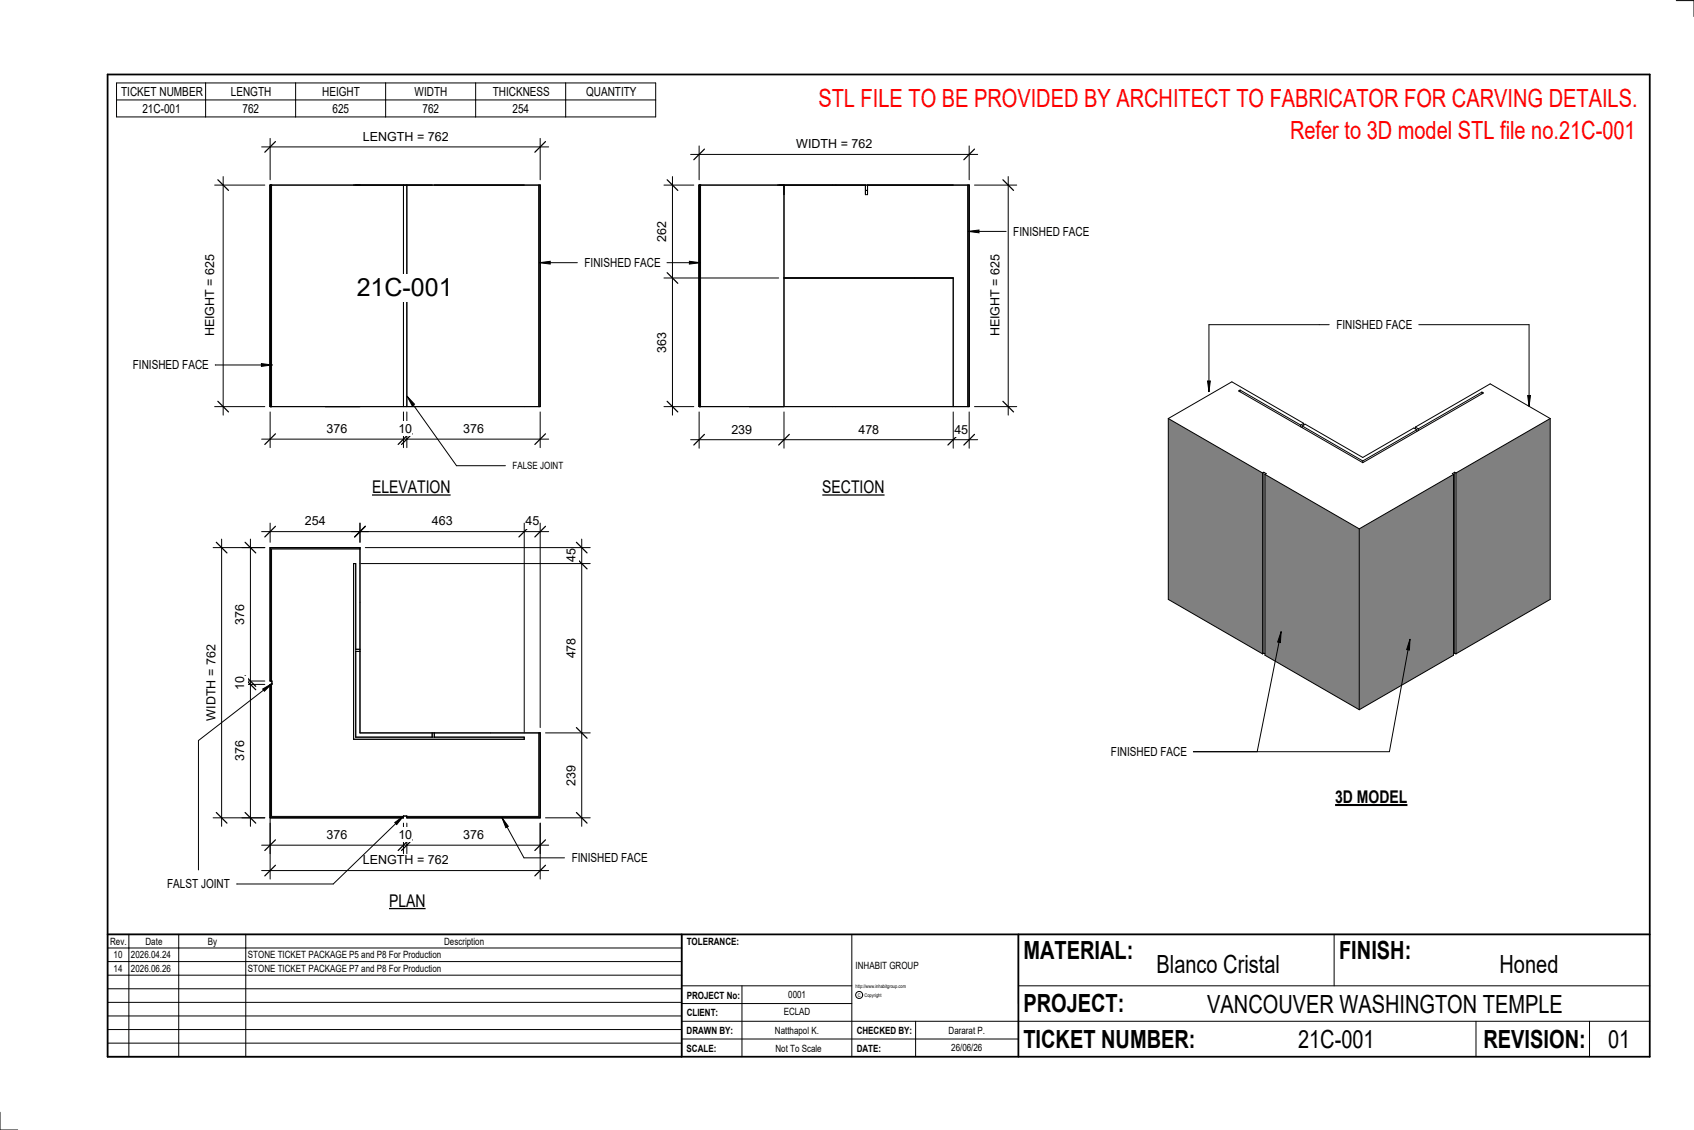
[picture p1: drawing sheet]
<svg xmlns="http://www.w3.org/2000/svg" width="914mm" height="610mm" viewBox="0 0 914 610" stroke-linecap="round" stroke-linejoin="round" font-family="sans-serif">
<g fill="#808080">
<path d="M683 256l51 29v98l-51-30z"/>
<path d="M734 285l51-29v97l-51 30z"/>
<path d="M786 255l51-29v97l-51 30z"/>
<path d="M631 226l51 29v98l-51-30z"/>
</g>
<g fill="none" stroke="#000" stroke-width=".54">
<path d="M669 210v1l67 39M669 210l33 19M669 210v1M800 212l-34 19M800 212h1l-65 38M800 212h.1M631 226l51 29M631 226l34-20 39 22M631 226v97l51 30M702 229v1M703 230l2-1 31 18 27-16 2 1M703 230l33 19"/>
<path d="M703 230v1M704 228l-2 1M704 228v1M764 230l2 1M764 230v1M765 232l-29 17M765 232v1M766 231v1M837 226l-51 29M837 226l-33-19-40 23M837 226v97l-51 30M682 255v98"/>
<path d="M682 255h.1M682 255l1 1M682 255v97M683 256l51 29M683 256v97l51 30M736 249v1M785 256l-51 29M785 256v97l-51 30M785 255l-1 1h1M785 255h1M785 255v97M786 255v98"/>
<path d="M734 285v98M682 352l1 1M682 352v1M785 352l1 1M785 352v1"/>
</g>
<g fill="#7c7c7c">
<path d="M377 100h1v119h-1z"/>
<path d="M522 100h1v119h-1z"/>
</g>
<path d="M377 100h146v119h-146zM378 100v119M423 100v119M467 100v5h1v-5M522 100v119M467 103h1M423 150h92v69" fill="none" stroke="#000" stroke-width=".54"/>
<g fill="#7c7c7c">
<path d="M291 100h1v119h-1z"/>
<path d="M146 100h1v119h-1z"/>
</g>
<path d="M146 100h146v119h-146zM147 100v119M218 100v119M220 100v119M291 100v119" fill="none" stroke="#000" stroke-width=".54"/>
<path d="M146 369v72h72v-1h-71v-71zM220 440v1h72v-46h-1v45zM146 295v72h1v-71h47v-1z" fill="#7c7c7c"/>
<path d="M526 100h23M544 95v129M526 219h23M146 295h48v100h98v46h-72v-1h-2v1h-72v-72h1v-2h-1zM194 296h-47v71M191 304h1v94h91v1h-92zM192 350h2M192 351h2M147 369v71h71M233 395v3M234 395v3M291 395v45h-71" fill="none" stroke="#000" stroke-width=".54"/>
<path d="M541 97l6 6M541 216l6 6" fill="none" stroke="#000" stroke-width=".67"/>
<path d="M533 137h8v45h-8z" fill="#fff"/>
<path d="M373 237h155M377 222v20M423 222v20M515 222v20M523 222v20" fill="none" stroke="#000" stroke-width=".54"/>
<path d="M380 234l-5 6M426 234l-6 6M517 234l-5 6M526 234l-6 6" fill="none" stroke="#000" stroke-width=".67"/>
<g fill="#fff">
<path d="M395 228h11v7h-11z"/>
<path d="M463 228h11v7h-11z"/>
<path d="M515 228h8v7h-8z"/>
</g>
<path d="M377 79v18M523 79v18M373 83h155" fill="none" stroke="#000" stroke-width=".54"/>
<path d="M380 80l-5 6M526 80l-6 6" fill="none" stroke="#000" stroke-width=".67"/>
<path d="M430 74h41v7h-41z" fill="#fff"/>
<path d="M358 100h17M363 95v129M358 150h62M358 219h17" fill="none" stroke="#000" stroke-width=".54"/>
<path d="M360 97l6 6M360 147l6 6M360 216l6 6" fill="none" stroke="#000" stroke-width=".67"/>
<g fill="#fff">
<path d="M354 179h7v11h-7z"/>
<path d="M354 119h7v11h-7z"/>
<path d="M193 148h52v15h-52z"/>
</g>
<path d="M116 100h27M120 95v129M116 219h27" fill="none" stroke="#000" stroke-width=".54"/>
<path d="M118 97l5 6M118 216l5 6" fill="none" stroke="#000" stroke-width=".67"/>
<path d="M110 137h7v45h-7z" fill="#fff"/>
<path d="M141 79h155M146 75v22M292 75v22" fill="none" stroke="#000" stroke-width=".54"/>
<path d="M149 76l-6 6M294 76l-5 6" fill="none" stroke="#000" stroke-width=".67"/>
<path d="M196 70h46v7h-46z" fill="#fff"/>
<path d="M141 237h155M146 222v19M218 222v19M220 222v19M292 222v19" fill="none" stroke="#000" stroke-width=".54"/>
<path d="M149 234l-6 6M221 234l-6 6M222 234l-5 6M294 234l-5 6" fill="none" stroke="#000" stroke-width=".67"/>
<g fill="#fff">
<path d="M176 227h11v8h-11z"/>
<path d="M215 227h7v8h-7z"/>
<path d="M250 227h11v8h-11z"/>
</g>
<path d="M220 214l4 4-1 1z" fill="#000"/>
<path d="M220 214l4 4-1 1zM220 214l26 37h27M141 287h58M146 282v11M194 282v11" fill="none" stroke="#000" stroke-width=".54"/>
<path d="M149 284l-6 6M197 284l-6 6" fill="none" stroke="#000" stroke-width=".67"/>
<path d="M165 277h11v8h-11z" fill="#fff"/>
<path d="M146 370v104M292 444v30M141 470h155" fill="none" stroke="#000" stroke-width=".54"/>
<path d="M149 467l-6 6M294 467l-5 6" fill="none" stroke="#000" stroke-width=".67"/>
<path d="M196 460h46v8h-46z" fill="#fff"/>
<path d="M115 295h28M120 291v155M115 441h28" fill="none" stroke="#000" stroke-width=".54"/>
<path d="M117 293l5 5M117 438l5 6" fill="none" stroke="#000" stroke-width=".67"/>
<path d="M110 348h8v41h-8z" fill="#fff"/>
<path d="M197 295h122M314 291v155M195 304h124M294 395h25M294 441h25" fill="none" stroke="#000" stroke-width=".54"/>
<path d="M311 293l6 5M311 301l6 6M311 393l6 5M311 438l6 6" fill="none" stroke="#000" stroke-width=".67"/>
<g fill="#fff">
<path d="M305 296h7v7h-7z"/>
<path d="M305 344h7v11h-7z"/>
<path d="M305 413h7v11h-7z"/>
</g>
<path d="M141 456h155M146 444v17M218 444v17M220 444v17M292 444v17" fill="none" stroke="#000" stroke-width=".54"/>
<path d="M149 453l-6 6M221 453l-6 6M222 453l-5 6M294 453l-5 6" fill="none" stroke="#000" stroke-width=".67"/>
<g fill="#fff">
<path d="M250 447h11v7h-11z"/>
<path d="M215 447h7v7h-7z"/>
<path d="M176 447h11v7h-11z"/>
</g>
<path d="M131 295h12M135 291v155M131 369h12M131 367h12M131 441h12" fill="none" stroke="#000" stroke-width=".54"/>
<path d="M132 293l6 5M132 366l6 6M132 365l6 5M132 438l6 6" fill="none" stroke="#000" stroke-width=".67"/>
<g fill="#fff">
<path d="M126 326h7v11h-7z"/>
<path d="M126 365h7v7h-7z"/>
<path d="M126 400h7v11h-7z"/>
</g>
<path d="M190 287h106M194 282v11M283 282v113M292 282v111" fill="none" stroke="#000" stroke-width=".54"/>
<path d="M197 284l-6 6M286 284l-6 6M294 284l-5 6" fill="none" stroke="#000" stroke-width=".67"/>
<g fill="#fff">
<path d="M284 277h7v8h-7z"/>
<path d="M233 277h11v8h-11z"/>
</g>
<g fill="none" stroke="#000" stroke-width=".54">
<path d="M905 0h9v9M460 504v66M720 504v28M891 504h-341v37M368 532h92M401 532v38M550 532h341M368 551h523M368 541h92M494 551v19M797 551v19M858 551v19"/>
<path d="M368 561h182M0 600v10h10"/>
<circle cx="464" cy="537" r="1.9"/>
</g>
<path d="M58 40h833v530h-833zM58 504h833M368 504v66M550 504v66" fill="none" stroke="#000" stroke-width=".96"/>
<g fill="#fff">
<path d="M652 534h192v15h-192z"/>
<path d="M513 562h17v6h-17z"/>
<path d="M425 533h10v6h-10z"/>
<path d="M423 543h15v6h-15z"/>
<path d="M418 553h24v6h-24z"/>
<path d="M624 513h68v15h-68z"/>
<path d="M809 513h33v15h-33z"/>
<path d="M512 553h20v6h-20z"/>
<path d="M701 553h41v15h-41z"/>
<path d="M442 45h443v16h-443z"/>
<path d="M868 553h12v15h-12z"/>
<path d="M61 512h5v6h-5z"/>
<path d="M61 520h5v6h-5z"/>
</g>
<path d="M58 504h310v66h-310zM58 519h310M58 511h310M70 504v66M96 504v66M133 504v66M58 533h310M58 526h310M58 555h310M58 548h310M58 541h310M58 563h310" fill="none" stroke="#000" stroke-width=".54"/>
<path d="M201 258h42v10h-42z" fill="#fff"/>
<path d="M201 267h42" fill="none" stroke="#000" stroke-width=".69" stroke-linecap="butt"/>
<path d="M210 481h20v10h-20z" fill="#fff"/>
<path d="M210 490h20" fill="none" stroke="#000" stroke-width=".69" stroke-linecap="butt"/>
<path d="M721 424h39v12h-39z" fill="#fff"/>
<path d="M721 434h39" fill="none" stroke="#000" stroke-width="1.1" stroke-linecap="butt"/>
<path d="M696 63h189v15h-189z" fill="#fff"/>
<path d="M291 142l6-1v1zM372 141l6 1h-6z" fill="#000"/>
<path d="M291 142l6-1v1zM291 142h21M360 142h18M372 141l6 1h-6z" fill="none" stroke="#000" stroke-width=".54"/>
<path d="M316 138h40v8h-40z" fill="#fff"/>
<path d="M271 441l3 5-1 1z" fill="#000"/>
<path d="M271 441l3 5-1 1zM271 441l12 22h22" fill="none" stroke="#000" stroke-width=".54"/>
<path d="M309 459h40v8h-40z" fill="#fff"/>
<path d="M692 341l-1 6-1-1zM692 341l-13 65M761 345v6l-2-1zM761 345l-11 61h-106" fill="none" stroke="#000" stroke-width=".54"/>
<path d="M692 341l-1 6-1-1zM761 345v6l-2-1z" fill="#000"/>
<path d="M600 402h40v7h-40z" fill="#fff"/>
<path d="M63 45h291v18h-291zM63 54h291M111 45v18M160 45v18M208 45v18M257 45v18M305 45v18M116 197h31M141 196l6 1-6 1z" fill="none" stroke="#000" stroke-width=".54"/>
<path d="M141 196l6 1-6 1z" fill="#000"/>
<path d="M72 193h40v8h-40z" fill="#fff"/>
<path d="M523 125l5-1v2z" fill="#000"/>
<path d="M523 125l5-1v2zM523 125h20" fill="none" stroke="#000" stroke-width=".54"/>
<path d="M547 121h41v8h-41z" fill="#fff"/>
<path d="M142 372l5-3-4 4zM147 369l-40 30v70M213 444l5-4-4 5zM218 440l-38 37h-52" fill="none" stroke="#000" stroke-width=".54"/>
<path d="M142 372l5-3-4 4zM213 444l5-4-4 5z" fill="#000"/>
<g fill="#fff">
<path d="M90 473h34v8h-34z"/>
<path d="M444 258h33v10h-33z"/>
</g>
<path d="M444 267h33" fill="none" stroke="#000" stroke-width=".69" stroke-linecap="butt"/>
<path d="M717 175h-64v36M766 175h59v44M652 206h1v5zM825 213h1l-1 6z" fill="none" stroke="#000" stroke-width=".54"/>
<path d="M652 206h1v5zM825 213h1l-1 6z" fill="#000"/>
<path d="M721 171h41v8h-41z" fill="#fff"/>
<g font-size="13.5" fill="#f00">
<text x="442" y="58">STL FILE TO BE PROVIDED BY ARCHITECT TO FABRICATOR FOR CARVING DETAILS.</text>
<text x="696" y="75">Refer to 3D model STL file no.21C-001</text>
</g>
<g font-size="13.5">
<text x="193" y="160">21C-001</text>
<text x="552" y="517">MATERIAL:</text>
<text x="723" y="517">FINISH:</text>
<text x="624" y="525">Blanco Cristal</text>
<text x="809" y="525">Honed</text>
<text x="552" y="546">PROJECT:</text>
<text x="652" y="546">VANCOUVER WASHINGTON TEMPLE</text>
<text x="552" y="565">TICKET NUMBER:</text>
<text x="701" y="565">21C-001</text>
<text x="801" y="565">REVISION:</text>
<text x="868" y="565">01</text>
</g>
<g font-size="9.4">
<text x="201" y="266">ELEVATION</text>
<text x="444" y="266">SECTION</text>
<text x="721" y="433">3D MODEL</text>
<text x="210" y="489">PLAN</text>
</g>
<g font-size="6.7">
<text x="65" y="52">TICKET NUMBER</text>
<text x="125" y="52">LENGTH</text>
<text x="174" y="52">HEIGHT</text>
<text x="224" y="52">WIDTH</text>
<text x="266" y="52">THICKNESS</text>
<text x="316" y="52">QUANTITY</text>
<text x="77" y="61">21C-001</text>
<text x="131" y="61">762</text>
<text x="179" y="61">625</text>
<text x="228" y="61">762</text>
<text x="277" y="61">254</text>
<text x="196" y="76">LENGTH = 762</text>
<text x="430" y="80">WIDTH = 762</text>
<text x="360" y="130" transform="rotate(-90 360 130)">262</text>
<text x="547" y="127">FINISHED FACE</text>
<text x="316" y="144">FINISHED FACE</text>
<text x="721" y="178">FINISHED FACE</text>
<text x="116" y="182" transform="rotate(-90 116 182)">HEIGHT = 625</text>
<text x="539" y="182" transform="rotate(-90 539 182)">HEIGHT = 625</text>
<text x="360" y="190" transform="rotate(-90 360 190)">363</text>
<text x="72" y="199">FINISHED FACE</text>
<text x="176" y="234">376</text>
<text x="215" y="234">10</text>
<text x="250" y="234">376</text>
<text x="395" y="234">239</text>
<text x="463" y="234">478</text>
<text x="515" y="234">45</text>
<text x="165" y="283">254</text>
<text x="233" y="283">463</text>
<text x="284" y="283">45</text>
<text x="311" y="303" transform="rotate(-90 311 303)">45</text>
<text x="132" y="337" transform="rotate(-90 132 337)">376</text>
<text x="311" y="355" transform="rotate(-90 311 355)">478</text>
<text x="132" y="372" transform="rotate(-90 132 372)">10</text>
<text x="116" y="389" transform="rotate(-90 116 389)">WIDTH = 762</text>
<text x="600" y="408">FINISHED FACE</text>
<text x="132" y="411" transform="rotate(-90 132 411)">376</text>
<text x="311" y="424" transform="rotate(-90 311 424)">239</text>
<text x="176" y="453">376</text>
<text x="215" y="453">10</text>
<text x="250" y="453">376</text>
<text x="196" y="466">LENGTH = 762</text>
<text x="309" y="465">FINISHED FACE</text>
<text x="90" y="479">FALST JOINT</text>
</g>
<g font-size="5.4">
<text x="277" y="253">FALSE JOINT</text>
<text x="59" y="510">Rev.</text>
<text x="79" y="510">Date</text>
<text x="112" y="510">By</text>
<text x="240" y="510">Description</text>
<text x="371" y="510">TOLERANCE:</text>
<text x="61" y="517">10</text>
<text x="71" y="517">2026.04.24</text>
<text x="134" y="517">STONE TICKET PACKAGE P5 and P8 For Production</text>
<text x="61" y="525">14</text>
<text x="71" y="524">2026.06.26</text>
<text x="134" y="524">STONE TICKET PACKAGE P7 and P8 For Production</text>
<text x="462" y="523">INHABIT GROUP</text>
<text x="371" y="539">PROJECT No:</text>
<text x="425" y="538">0001</text>
<text x="371" y="548">CLIENT:</text>
<text x="423" y="548">ECLAD</text>
<text x="371" y="558">DRAWN BY:</text>
<text x="418" y="558">Natthapol K.</text>
<text x="462" y="558">CHECKED BY:</text>
<text x="512" y="558">Dararat P.</text>
<text x="371" y="567">SCALE:</text>
<text x="419" y="567">Not To Scale</text>
<text x="462" y="567">DATE:</text>
<text x="513" y="567">26/06/26</text>
</g>
<g font-size="2.7">
<text x="462" y="533">http://www.inhabitgroup.com</text>
<text x="463" y="538">C</text>
<text x="467" y="538">Copyright</text>
</g>
</svg>
